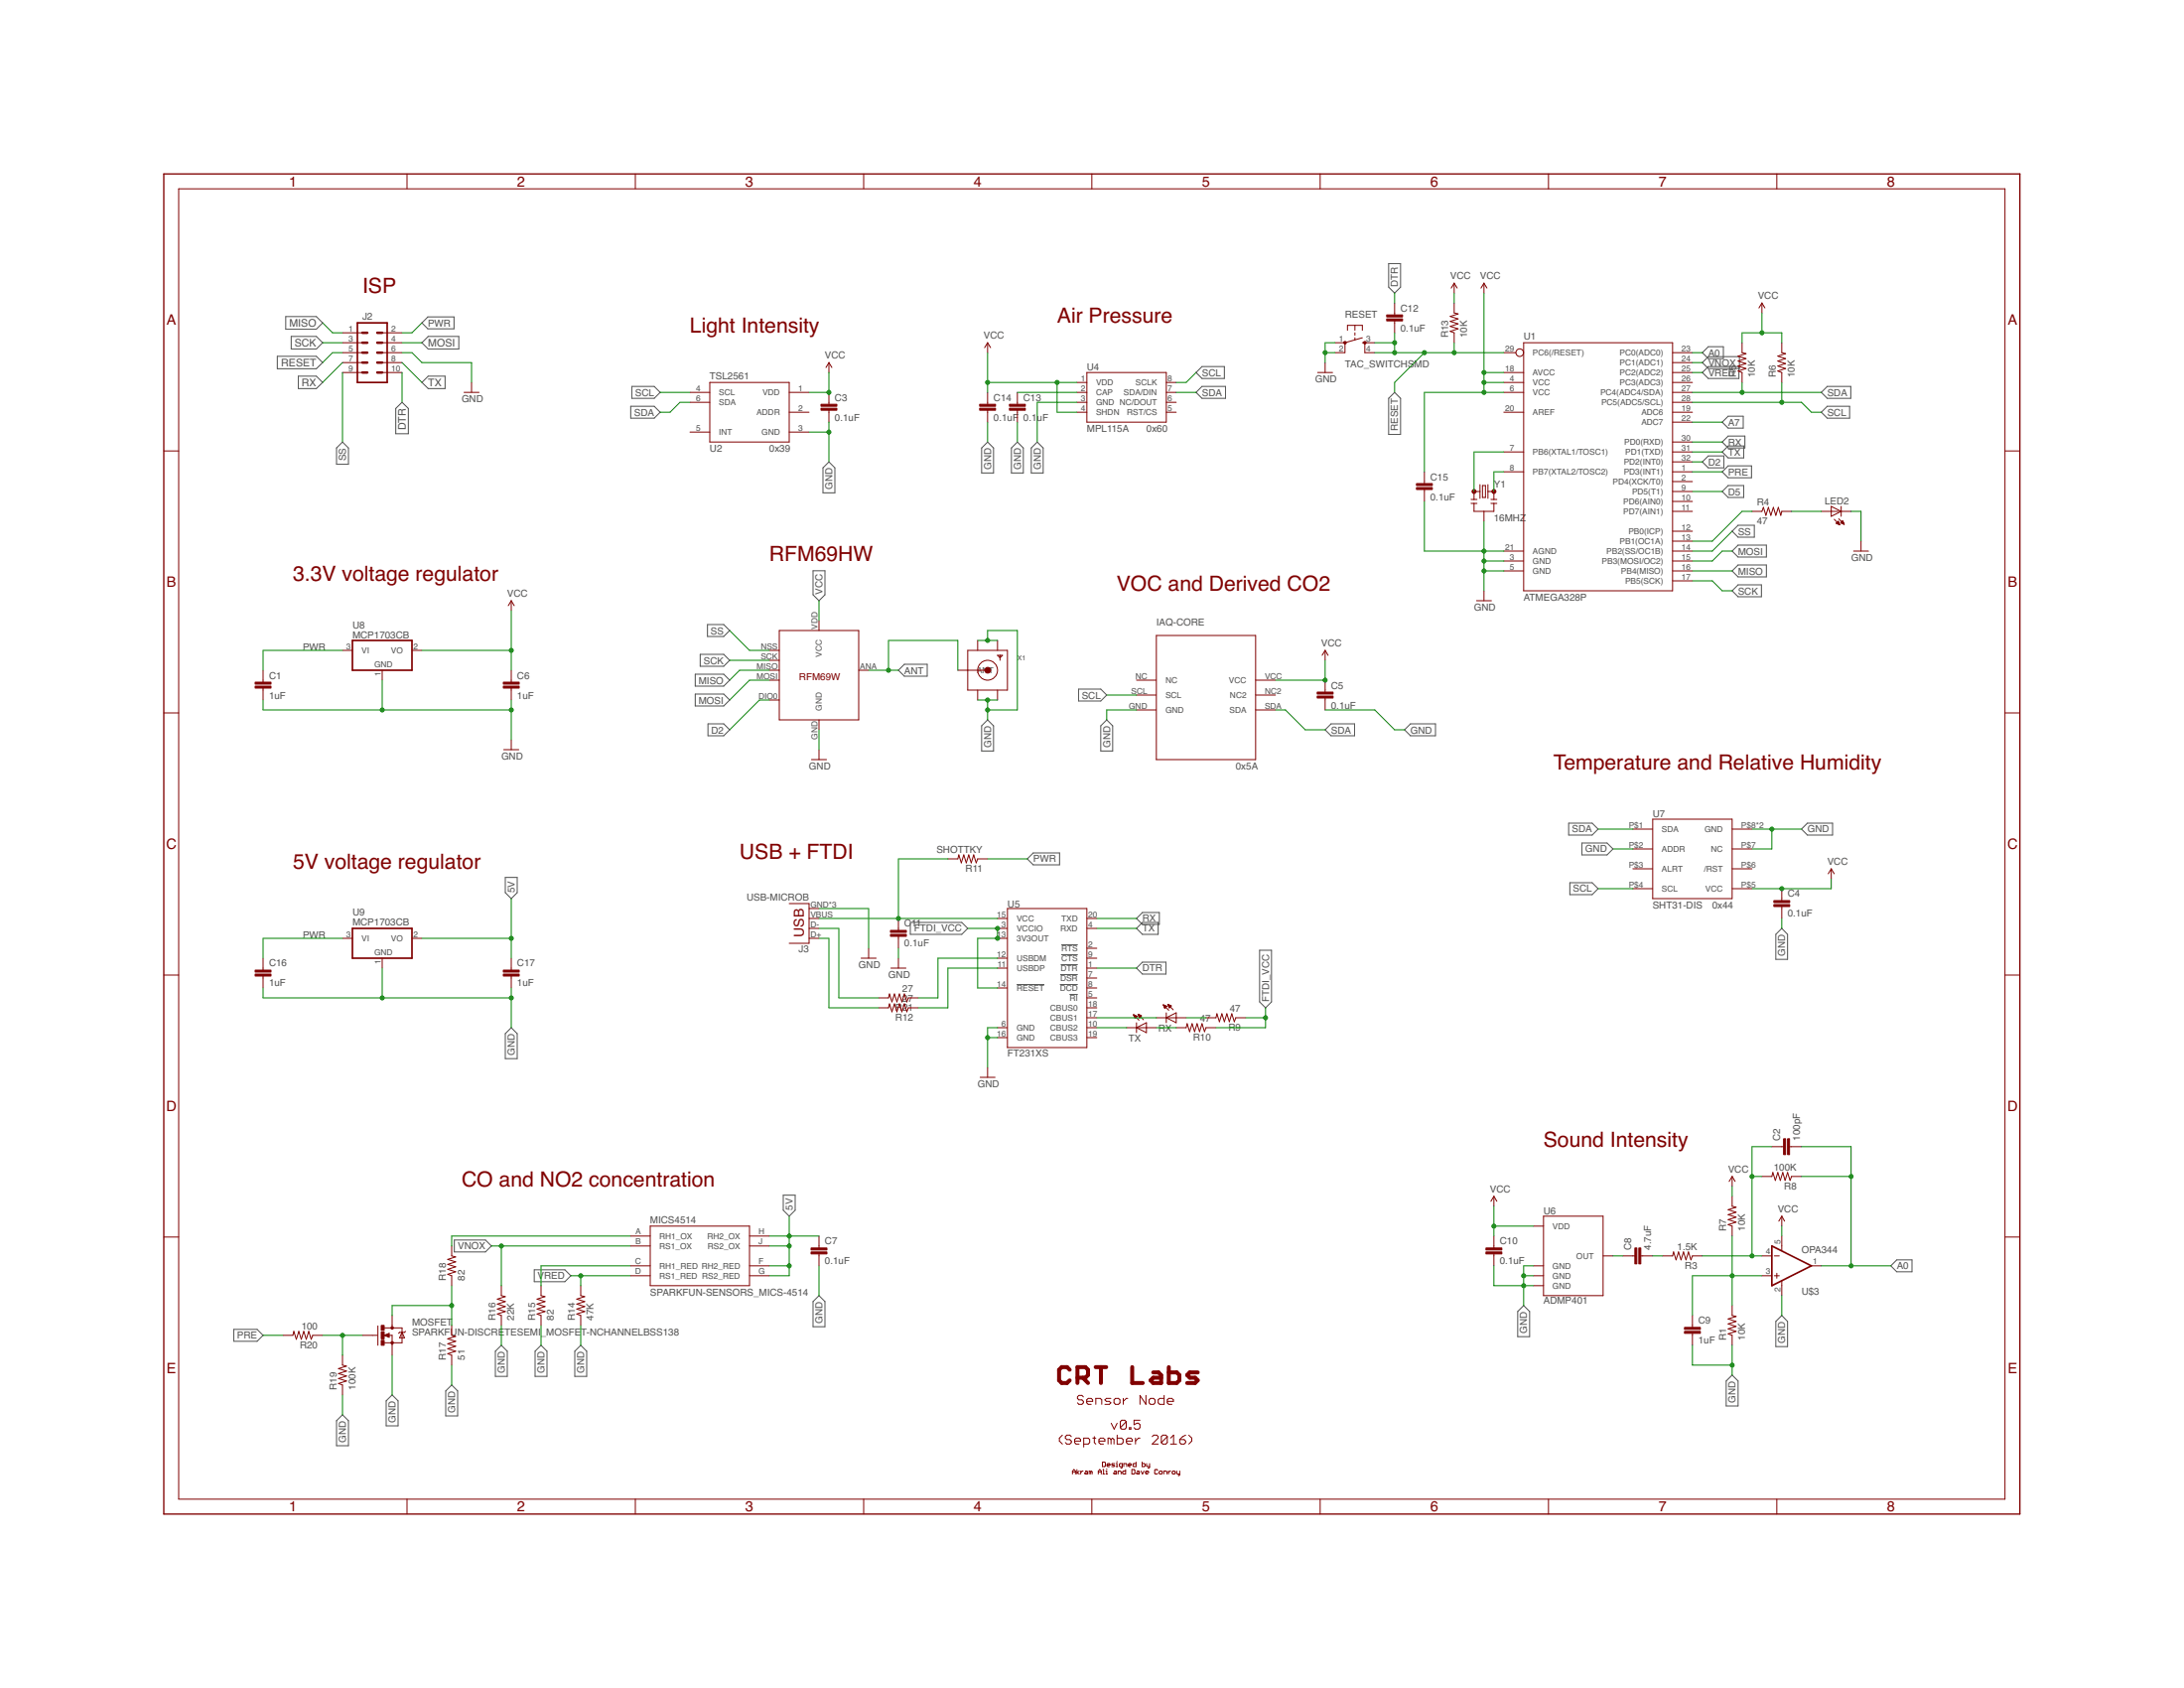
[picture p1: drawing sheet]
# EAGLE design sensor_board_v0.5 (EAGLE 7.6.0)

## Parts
C1  1uF  CAP0805  [0805]
C2  100pF  CAP0805  [0805]
C3  0.1uF  CAP0805  [0805]
C4  0.1uF  CAP0805  [0805]
C5  0.1uF  CAP0805  [0805]
C6  1uF  CAP0805  [0805]
C7  0.1uF  CAP0805  [0805]
C8  4.7uF  CAP0805  [0805]
C9  1uF  CAP0805  [0805]
C10  0.1uF  CAP0805  [0805]
C11  0.1uF  CAP0805  [0805]
C12  0.1uF  CAP0805  [0805]
C13  0.1uF  CAP0805  [0805]
C14  0.1uF  CAP0805  [0805]
C15  0.1uF  CAP0805  [0805]
C16  1uF  CAP0805  [0805]
C17  1uF  CAP0805  [0805]
IAQ-CORE  IAQ-CORE  [IAQ-CORE]
J2  M05X2PTH  [AVR_ICSP]
J3  USB-MICROB  [USB-MICROB]
LED2  LEDCHIPLED_0805  [CHIPLED_0805]
MICS4514  SPARKFUN-SENSORS_MICS-4514  [SPARKFUN-SENSORS_MICS_10-SMD]
MOSFET  SPARKFUN-DISCRETESEMI_MOSFET-NCHANNELBSS138  [SPARKFUN-DISCRETESEMI_SOT23-3]
R1  10K  RESISTOR0805-RES  [0805]
R3  1.5K  RESISTOR0805-RES  [0805]
R4  47  RESISTOR0805-RES  [0805]
R5  10K  RESISTOR0805-RES  [0805]
R6  10K  RESISTOR0805-RES  [0805]
R7  10K  RESISTOR0805-RES  [0805]
R8  100K  RESISTOR0805-RES  [0805]
R9  47  RESISTOR0805-RES  [0805]
R10  47  RESISTOR0805-RES  [0805]
R11  SHOTTKY  RESISTOR0805-RES  [0805]
R12  27  RESISTOR0805-RES  [0805]
R13  10K  RESISTOR0805-RES  [0805]
R14  47K  RESISTOR0805-RES  [0805]
R15  82  RESISTOR0805-RES  [0805]
R16  22K  RESISTOR0805-RES  [0805]
R17  51  RESISTOR0805-RES  [0805]
R18  82  RESISTOR0805-RES  [0805]
R19  100K  RESISTOR0805-RES  [0805]
R20  100  RESISTOR0805-RES  [0805]
R21  27  RESISTOR0805-RES  [0805]
RESET  TAC_SWITCHSMD  [TACTILE-SWITCH-SMD]
RX  LEDCHIPLED_0805  [CHIPLED_0805]
TX  LEDCHIPLED_0805  [CHIPLED_0805]
U1  ATMEGA328P  ATMEGA328P_TQFP  [TQFP32-08]
U2  TSL2561  TSL2561FN  [FN-6]
U4  MPL115A  [LGA8]
U5  FT231XS  [SSOP20_L]
U6  ADMP401  [ADMP401]
U7  SHT31-DIS  [SHT3X]
U8  MCP1703CB  [SOT23]
U9  MCP1703CB  [SOT23]
U$3  OPA344  [SOT23-5]
U$4  RFM69HW  LOWPOWERLAB_RFM69  [LOWPOWERLAB_RFM69W-MINPADS]
X1  SMACONNECTOR_EDGE  [SMA_EDGELAUNCH]
Y1  16MHZ  RESONATOR16MHZ  [RESONATOR-SMD]

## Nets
5V: C7.1 C17.1 MICS4514.F(RH2_RED) MICS4514.G(RS2_RED) MICS4514.H(RH2_OX) MICS4514.J(RS2_OX) U9.2(VO)
A0: C2.2 R8.1 U1.23(PC0(ADC0)) U$3.1(OUT)
A7: U1.22(ADC7)
ANT: U$4.ANA(ANT) X1.P(ANT)
D2: U1.32(PD2(INT0)) U$4.DIO0
D5: U1.9(PD5(T1))
DTR: C12.1 J2.10 U5.1(!DTR)
FTDI_VCC: R9.1 R10.1 U5.3(VCCIO) U5.13(3V3OUT) U5.14(!RESET)
GND: C1.2 C3.2 C4.2 C5.2 C6.2 C7.2 C9.2 C10.2 C11.2 C13.2 C14.2 C15.2 C16.2 C17.2 IAQ-CORE.GND J2.6 J3.GND J3.MT1(GND) J3.MT2(GND) LED2.C MOSFET.2(S) R1.1 R14.1 R15.1 R16.1 R17.1 R19.1 RESET.1 RESET.2 U1.3(GND) U1.5(GND) U1.21(AGND) U2.3(GND) U4.3(GND) U5.6(GND) U5.16(GND) U6.2(GND) U6.4(GND) U6.6(GND) U7.P$2(ADDR) U7.P$7(NC) U7.P$8(GND) U7.PAD(GND) U8.1(GND) U9.1(GND) U$3.2(V-) U$4.GND X1.GND@1(GND4) X1.GND@2(GND3) X1.GND@3(GND2) X1.GND@4(GND1) Y1.2
MISO: J2.1 U1.16(PB4(MISO)) U$4.MISO
MOSI: J2.4 U1.15(PB3(MOSI/OC2)) U$4.MOSI
N$2: R4.1 U1.13(PB1(OC1A))
N$3: LED2.A R4.2
N$4: U1.8(PB7(XTAL2/TOSC2)) Y1.3
N$5: U1.7(PB6(XTAL1/TOSC1)) Y1.1
N$7: C8.1 U6.1(OUT)
N$8: MICS4514.A(RH1_OX) R18.2
N$9: C8.2 R3.2
N$10: C2.1 R3.1 R8.2 U$3.4(-IN)
N$11: C9.1 R1.2 R7.1 U$3.3(+IN)
N$12: C13.1 U4.2(CAP)
N$13: MICS4514.C(RH1_RED) R15.2
N$17: RX.C U5.17(CBUS1)
N$18: TX.C U5.10(CBUS2)
N$20: MOSFET.3(D) R17.2 R18.1
N$23: MOSFET.1(G) R19.2 R20.1
N$25: R21.1 U5.12(USBDM)
N$26: R12.1 U5.11(USBDP)
N$27: R9.2 RX.A
N$29: R10.2 TX.A
N$32: J3.D- R21.2
N$33: J3.D+ R12.2
PRE: R20.2 U1.1(PD3(INT1))
PWR: C1.1 C16.1 J2.2 R11.1 U8.3(VI) U9.3(VI)
RESET: C12.2 J2.5 R13.1 RESET.3 RESET.4 U1.29(PC6(/RESET))
RX: J2.7 U1.30(PD0(RXD)) U5.20(TXD)
SCK: J2.3 U1.17(PB5(SCK)) U$4.SCK
SCL: IAQ-CORE.SCL R6.1 U1.28(PC5(ADC5/SCL)) U2.4(SCL) U4.8(SCLK) U7.P$4(SCL)
SDA: IAQ-CORE.SDA R5.1 U1.27(PC4(ADC4/SDA)) U2.6(SDA) U4.7(SDA/DIN) U7.P$1(SDA)
SS: J2.9 U1.14(PB2(SS/OC1B)) U$4.NSS(SEL)
TX: J2.8 U1.31(PD1(TXD)) U5.4(RXD)
VBUS: C11.1 J3.VBUS R11.2 U5.15(VCC)
VCC: C3.1 C4.1 C5.1 C6.1 C10.1 C14.1 C15.1 IAQ-CORE.VCC R5.2 R6.2 R7.2 R13.2 U1.4(VCC) U1.6(VCC) U1.18(AVCC) U2.1(VDD) U4.1(VDD) U4.4(SHDN) U6.5(VDD) U7.P$5(VCC) U8.2(VO) U$3.5(V+) U$4.VDD(VCC)
VNOX: MICS4514.B(RS1_OX) R16.2 U1.24(PC1(ADC1))
VRED: MICS4514.D(RS1_RED) R14.2 U1.25(PC2(ADC2))
Unconnected: IAQ-CORE.NC IAQ-CORE.NC2 U1.2(PD4(XCK/T0)) U1.10(PD6(AIN0)) U1.11(PD7(AIN1)) U1.12(PB0(ICP)) U1.19(ADC6) U1.20(AREF) U1.26(PC3(ADC3)) U2.2(ADDR) U2.5(INT) U4.5(RST/CS) U4.6(NC/DOUT) U5.2(!RTS) U5.5(!RI) U5.7(!DSR) U5.8(!DCD) U5.9(!CTS) U5.18(CBUS0) U5.19(CBUS3) U7.P$3(ALRT) U7.P$6(/RST)

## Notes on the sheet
- ISP
- Air Pressure
- Light Intensity
- 0x60
- 0x39
- RFM69HW
- 3.3V voltage regulator
- VOC and Derived CO2
- 0x5A | Temperature and Relative Humidity
- USB + FTDI
- 5V voltage regulator
- 0x44
- Sound Intensity
- CO and NO2 concentration
- CRT Labs
- Sensor Node
- v0.5
  (September 2016)
- Designed by
  Akram Ali and Dave Conroy
